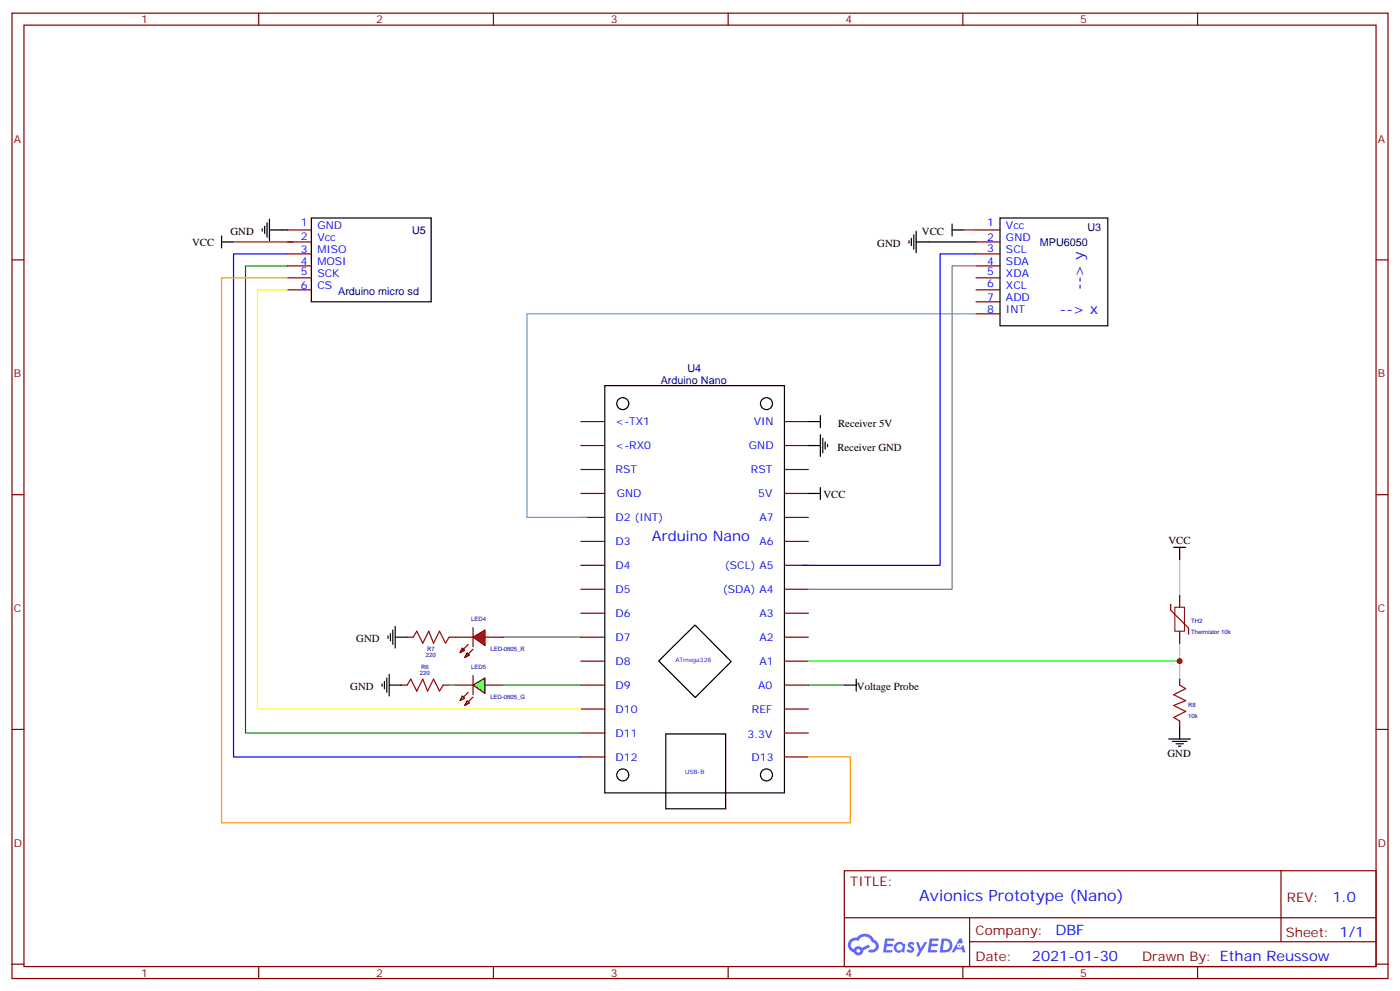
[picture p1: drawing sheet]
<svg xmlns="http://www.w3.org/2000/svg" width="412mm" height="292mm" viewBox="0 0 412 292" stroke-linecap="round" stroke-linejoin="round" font-family="sans-serif">
<g fill="none" stroke="#870000" stroke-width=".35">
<path d="M3.5 3.9h405.4v284.3h-405.4zM7.1 7.4h398.2v277.3h-398.2zM76.2 3.9v3.5M145.3 3.9v3.5M214.5 3.9v3.5M283.6 3.9v3.5M352.8 3.9v3.5M3.5 76.6h3.6M405.3 76.6h3.6M3.5 145.7h3.6M405.3 145.7h3.6M3.5 214.8h3.6"/>
<path d="M405.3 214.8h3.6M248.7 256.5h156.6v28.2h-156.6zM377.3 256.5v20.9M248.7 270.3h156.5M285.6 277.4h119.6M285.6 270.3v14.1M3.5 284h3.6M76.2 284.7v3.5M145.3 284.7v3.5M214.5 284.7v3.5M283.6 284.7v3.5M352.8 284.7v3.5"/>
<path d="M405.3 284h3.6"/>
</g>
<g fill="#5487ff">
<path d="M267.7 277.6a1.22 1.22 0 0 1 1.7 .3l-.4 .6a.47 .47 0 0 0-.3-.4 .47 .47 0 0 0-.5 .2l.1 .2a1.14 1.14 0 0 1 .8 1.8 1.14 1.14 0 0 1-1.9-.1l-.2-.1 .5-.6 .7 .4a.29 .29 0 0 0 .3-.2 .29 .29 0 0 0-.2-.3 1.04 1.04 0 0 1-.6-1.8z"/>
<path d="M260.7 276.4h2.4l.3 .2-.2 .5h-1.8l-.1 .9h1.5l.3 .4-.3 .3h-1.6l-.2 1.1 1.7 .1 .2 .3-.2 .3-2.6 .1z"/>
<path d="M273.8 276.4h2.4l.3 .2-.1 .5h-1.8l-.2 .9h1.6l.3 .4-.4 .3h-1.6l-.1 1.1 1.7 .1 .2 .3-.2 .3h-2.6z"/>
<path d="M282.6 276.4h.7l.3 1.3-.6 .3a.69 .69 0 0 0-1 .2 .69 .69 0 0 0 .4 1 .69 .69 0 0 0 .9-.6l.5-.3 .6 2.2h-.8l-.2-.8h-1.8l-.5 .8h-.8z"/>
<path d="M269.8 277.5h.8l.6 1.8 1.1-1.8h.9l-2.6 4.2h-.8l.9-1.6z"/>
<path d="M277.4 276.4l-.6 4.2h1.3a2.11 2.11 0 0 0 2.5-2.2 2.11 2.11 0 0 0-2.5-2zM278.1 277.1a1.39 1.39 0 0 1 1.7 1.5 1.39 1.39 0 0 1-1.8 1.2h-.3z"/>
<path d="M263.7 278a1.54 1.54 0 0 0-.1 2.2 1.54 1.54 0 0 0 2.2 .1l.6 .3 .3-2.3-.2-.3h-.4a1.49 1.49 0 0 0-2.4 0zM264 279a.94 .94 0 0 1 1.8 0 .94 .94 0 0 1-1.8 0z"/>
<path d="M250.4 276.8a2.18 2.18 0 0 0 1.1 3.7 1.44 1.44 0 0 0 1.6 .9 1.44 1.44 0 0 0 1.2-1.5l2-1-.5-.7-1.9 1a1.47 1.47 0 0 0-2.4 .4 1.39 1.39 0 0 1-.7-1.9 1.39 1.39 0 0 1 2-.5 2.12 2.12 0 0 1 2.2-1.3 2.12 2.12 0 0 1 1.9 1.7 1.14 1.14 0 0 1 1.1 1.4 1.14 1.14 0 0 1-1.7 .7 .43 .43 0 0 0-.5 .4 .43 .43 0 0 0 .4 .5 1.98 1.98 0 0 0 2.5-1.3 1.98 1.98 0 0 0-1.2-2.5 3.1 3.1 0 0 0-5.3-.7l-.9 .1zM252.3 280.1a.55 .55 0 0 1 1.1 0 .55 .55 0 0 1-1.1 0z"/>
<circle cx="282.6" cy="278.5" r=".26"/>
</g>
<g fill="none" stroke="#000" stroke-width=".35">
<path d="M267.8 70.9v.7M268.5 70.2v2.1M269.2 69.1v4.3M269.9 71.3h17.6M269.9 68.1v6.3M280.5 67.7h3.5M280.5 66v3.5M294.6 64.2h31.7v31.8h-31.7zM178.2 113.6h52.9v119.9h-52.9zM238.1 124.2h3.6M238.1 131.2h3.6M241.7 122.4v3.5"/>
<path d="M241.7 128.1v6.3M242.4 129.1v4.3M243.1 130.2v2.1M243.8 130.9v.7M238.1 145.3h3.6M241.7 143.6v3.5M345.7 161.2h3.5M347.5 161.2v3.5M113.9 199.7v4.2M114.3 187.3v.7M114.7 198.6v6.4M115 186.6v2.1"/>
<path d="M115.7 185.6v4.2M116.4 187.7h3.5M116.4 184.5v6.4M204.7 184.1l-10.7 10.6 10.8 10.7 10.6-10.5-10.5-10.6h-.3M112.5 201.4v.7M113.2 200.7v2.1M114.7 201.8h3.5M196.1 216.2h17.7v22h-17.7zM248.7 201.8h3.5M252.2 200v3.6M344.3 217.7h6.4M345.4 218.4h4.2"/>
<path d="M346.4 219.1h2.1M347.1 219.8h.7M347.5 214.1v3.6"/>
<circle cx="183.4" cy="118.9" r="1.76"/>
<circle cx="225.8" cy="118.9" r="1.76"/>
<circle cx="183.4" cy="228.2" r="1.76"/>
<circle cx="225.8" cy="228.2" r="1.76"/>
</g>
<g fill="none" stroke="#870000" stroke-width=".35">
<path d="M287.5 67.7h7.1M287.5 71.3h7.1M287.5 74.8h7.1M287.5 78.3h7.1M287.5 81.8h7.1M287.5 85.4h7.1M287.5 88.9h7.1M287.5 92.4h7.1M171.1 124.2h7.1M171.1 131.2h7.1M171.1 138.3h7.1M231.1 124.2h7"/>
<path d="M231.1 131.2h7M231.1 138.3h7M171.1 145.3h7.1M171.1 152.4h7.1M171.1 159.5h7.1M231.1 145.3h7M231.1 152.4h7M231.1 159.5h7M171.1 166.5h7.1M171.1 173.6h7.1M231.1 166.5h7M231.1 173.6h7"/>
<path d="M119.9 187.7h1.8M132.3 187.7h1.8M171.1 180.6h7.1M171.1 187.7h7.1M171.1 194.7h7.1M231.1 180.6h7M231.1 187.7h7M231.1 194.7h7M118.2 201.8h1.7M130.5 201.8h1.8M134.1 201.8h5.2M142.9 201.8h5.3"/>
<path d="M171.1 201.8h7.1M171.1 208.8h7.1M171.1 215.9h7.1M231.1 201.8h7M231.1 208.8h7M231.1 215.9h7M347.5 200v1.8M347.5 212.4v1.7M171.1 223h7.1M231.1 223h7"/>
</g>
<path d="M148.2 187.7h22.9M238.1 201.8h10.6" fill="none" stroke="#008700" stroke-width=".35"/>
<path d="M121.7 187.7l1.1-1.8 1.7 3.5 1.8-3.5 1.4 3.5 1.8-3.5 1.7 3.5 1.1-1.7M119.9 201.8l1.1-1.8 1.8 3.6 1.7-3.6 1.4 3.6 1.8-3.6 1.8 3.6 1-1.8M347.5 201.8l1.7 1-3.5 1.8 3.5 1.8-3.5 1.4 3.5 1.8-3.5 1.7 1.8 1.1" fill="none" stroke="#a10000" stroke-width=".35"/>
<path d="M287.5 92.4h-132.3v60h17.7" fill="none" stroke="#69c" stroke-width=".35"/>
<path d="M287.5 74.8h-10.6v91.7h-40.5" fill="none" stroke="#00f" stroke-width=".35"/>
<path d="M287.5 78.3h-7v95.3h-42.4" fill="none" stroke="#969" stroke-width=".35"/>
<path d="M284 67.7h3.5" fill="none" stroke="#f00" stroke-width=".35"/>
<path d="M347.5 164.7v10.6M238.1 194.7h109.4M347.5 189.4v10.6" fill="none" stroke="#0f0" stroke-width=".35"/>
<path d="M344.8 178v1.7l5.3 5.3v1.8M347.5 175.3v3.6M347.5 185.9v3.5" fill="none" stroke="#850000" stroke-width=".35"/>
<path d="M346.1 178.9h2.8v7h-2.8z" fill="none" stroke="#850000" stroke-width=".29"/>
<g fill="#0f0" stroke="#870000" stroke-width=".35">
<path d="M136.2 205l.7 .7-1.4 .7z"/>
<path d="M137.6 206.4l.7 .7-1.4 .7z"/>
</g>
<g fill="#870000" stroke="#870000" stroke-width=".35">
<path d="M137.9 203.9l-1.4 1.4z"/>
<path d="M139.3 205.3l-1.4 1.4z"/>
</g>
<path d="M139.3 199v5.6z" fill="#f00" stroke="#870000" stroke-width=".35"/>
<path d="M139.3 201.8l3.6-2.1v4.6z" fill="#0f0" stroke="#870000" stroke-width=".35"/>
<path d="M65.3 71.3h3.5M65.3 69.5v3.5M77.3 67.4v.7M78 66.7v2.1M78.7 65.6v4.3M79.4 67.7h5.3M79.4 64.6v6.3M91.7 64.2h35.3v24.7h-35.3z" fill="none" stroke="#000" stroke-width=".35"/>
<path d="M84.7 67.7h7M84.7 71.3h7M84.7 74.8h7M84.7 78.3h7M84.7 81.8h7M84.7 85.4h7" fill="none" stroke="#870000" stroke-width=".35"/>
<path d="M68.8 71.3h17.6" fill="none" stroke="#f00" stroke-width=".35"/>
<path d="M84.7 74.8h-15.9v148.2h102.3" fill="none" stroke="#00f" stroke-width=".35"/>
<path d="M84.7 78.3h-12.4v137.6h98.8" fill="none" stroke="#008700" stroke-width=".35"/>
<path d="M84.7 81.8h-19.4v160.6h185.2v-19.4h-12.4" fill="none" stroke="#f90" stroke-width=".35"/>
<path d="M84.7 85.4h-8.9v123.4h95.3" fill="none" stroke="#ff0" stroke-width=".35"/>
<g fill="#f00" stroke="#870000" stroke-width=".35">
<path d="M139.3 187.7l3.6-2.1v4.5z"/>
<path d="M139.3 184.9v5.6z"/>
</g>
<g fill="#870000" stroke="#870000" stroke-width=".35">
<path d="M139.3 191.2l-1.4 1.4z"/>
<path d="M137.9 189.8l-1.4 1.4z"/>
</g>
<g fill="#f00" stroke="#870000" stroke-width=".35">
<path d="M137.6 192.3l.7 .7-1.4 .7z"/>
<path d="M136.2 190.9l.7 .7-1.4 .7z"/>
</g>
<path d="M134.1 187.7h5.2M142.9 187.7h5.3" fill="none" stroke="#870000" stroke-width=".35"/>
<path d="M132.3 201.8h1.8M148.2 201.8h22.9" fill="none" stroke="#008700" stroke-width=".35"/>
<circle cx="347.5" cy="194.7" r=".88" fill="#c00"/>
<text font-size="4.6" fill="#00f" x="270.8" y="265.5">Avionics Prototype (Nano)</text>
<g font-size="4.2" fill="#00f">
<text x="319.3" y="85.4" transform="rotate(-90 319.3 85.4)">--&gt; y</text>
<text x="312.2" y="92.4">--&gt; x</text>
<text x="192" y="159.4">Arduino Nano</text>
<text x="392.5" y="265.7">1.0</text>
<text x="310.9" y="275.3">DBF</text>
<text x="304" y="283.1">2021-01-30</text>
</g>
<g font-size="3.9" fill="#800">
<text x="250.5" y="261.1">TITLE:</text>
<text x="379.1" y="265.7">REV:</text>
<text x="287.4" y="275.3">Company:</text>
<text x="378.7" y="275.9">Sheet: 1/1</text>
<text x="287.4" y="282.9">Date:</text>
<text x="336.4" y="283">Drawn By: Ethan Reussow</text>
</g>
<g font-size="3.2" fill="#800">
<text x="41.6" y="6.9">1</text>
<text x="110.8" y="6.9">2</text>
<text x="179.9" y="6.9">3</text>
<text x="249.1" y="6.9">4</text>
<text x="318.2" y="6.9">5</text>
<text x="4.1" y="42">A</text>
<text x="405.9" y="42">A</text>
<text x="4.1" y="111.1">B</text>
<text x="405.9" y="111.1">B</text>
<text x="4.1" y="180.3">C</text>
<text x="405.9" y="180.3">C</text>
<text x="4.1" y="249.4">D</text>
<text x="405.9" y="249.4">D</text>
<text x="41.6" y="287.7">1</text>
<text x="110.8" y="287.7">2</text>
<text x="179.9" y="287.7">3</text>
<text x="249.1" y="287.7">4</text>
<text x="318.2" y="287.7">5</text>
</g>
<g font-size="3.2">
<text x="67.9" y="69.1">GND</text>
<text x="271.6" y="69.1">VCC</text>
<text x="56.6" y="72.4">VCC</text>
<text x="258.4" y="72.7">GND</text>
<text x="246.9" y="125.7">Receiver 5V</text>
<text x="246.7" y="132.7">Receiver GND</text>
<text x="242.6" y="146.8">VCC</text>
<text x="344.2" y="160.3">VCC</text>
<text x="105" y="189.1">GND</text>
<text x="103.2" y="203.2">GND</text>
<text x="252.4" y="203.3">Voltage Probe</text>
<text x="343.9" y="222.9">GND</text>
</g>
<g font-size="3.2" fill="#00f">
<text x="88.6" y="66.7">1</text>
<text x="88.6" y="70.6">2</text>
<text x="93.5" y="67.4">GND</text>
<text x="93.5" y="70.9">Vcc</text>
<text x="290.8" y="66.7">1</text>
<text x="290.8" y="70.9">2</text>
<text x="296.3" y="67.4">Vcc</text>
<text x="296.3" y="70.9">GND</text>
<text x="88.6" y="74.4">3</text>
<text x="88.6" y="78">4</text>
<text x="93.5" y="74.4">MISO</text>
<text x="93.5" y="78">MOSI</text>
<text x="290.8" y="74.1">3</text>
<text x="290.8" y="78">4</text>
<text x="296.3" y="74.4">SCL</text>
<text x="296.3" y="78">SDA</text>
<text x="88.6" y="81.1">5</text>
<text x="93.5" y="81.5">SCK</text>
<text x="290.8" y="81.1">5</text>
<text x="296.3" y="81.5">XDA</text>
<text x="88.6" y="85">6</text>
<text x="93.5" y="85">CS</text>
<text x="290.8" y="84.7">6</text>
<text x="290.8" y="88.5">7</text>
<text x="296.3" y="85">XCL</text>
<text x="296.3" y="88.5">ADD</text>
<text x="290.8" y="92.1">8</text>
<text x="296.3" y="92.1">INT</text>
<text x="181.3" y="125.2">&lt;-TX1</text>
<text x="222" y="125.2">VIN</text>
<text x="181.3" y="132.3">&lt;-RX0</text>
<text x="220.6" y="132.3">GND</text>
<text x="181.3" y="139.3">RST</text>
<text x="221.2" y="139.3">RST</text>
<text x="181.7" y="146.4">GND</text>
<text x="223.4" y="146.4">5V</text>
<text x="181.3" y="153.5">D2 (INT)</text>
<text x="223.7" y="153.5">A7</text>
<text x="181.3" y="160.5">D3</text>
<text x="223.7" y="160.5">A6</text>
<text x="181.3" y="167.6">D4</text>
<text x="213.6" y="167.6">(SCL) A5</text>
<text x="181.3" y="174.6">D5</text>
<text x="212.9" y="174.6">(SDA) A4</text>
<text x="181.3" y="181.7">D6</text>
<text x="223.7" y="181.7">A3</text>
<text x="181.3" y="188.7">D7</text>
<text x="223.7" y="188.7">A2</text>
<text x="181.3" y="195.8">D8</text>
<text x="223.7" y="195.8">A1</text>
<text x="181.3" y="202.8">D9</text>
<text x="223.4" y="202.8">A0</text>
<text x="181.3" y="209.9">D10</text>
<text x="221.5" y="209.9">REF</text>
<text x="181.3" y="217">D11</text>
<text x="220.2" y="217.3">3.3V</text>
<text x="181.3" y="224">D12</text>
<text x="221.4" y="224">D13</text>
</g>
<g font-size="3.2" fill="#000080">
<text x="121.4" y="68.9">U5</text>
<text x="320.3" y="68.2">U3</text>
<text x="306.3" y="72.4">MPU6050</text>
<text x="99.6" y="86.9">Arduino micro sd</text>
<text x="194.6" y="113">Arduino Nano</text>
<text x="202.5" y="109.5">U4</text>
</g>
<g font-size="1.8" fill="#000080">
<text x="138.8" y="183">LED4</text>
<text x="350.8" y="183.5">TH2</text>
<text x="125.8" y="191.8">R7</text>
<text x="144.4" y="191.8">LED-0805_R</text>
<text x="350.8" y="186.7">Thermistor 10k</text>
<text x="124" y="197.1">R6</text>
<text x="125.4" y="193.6">220</text>
<text x="138.8" y="197.1">LED5</text>
<text x="123.7" y="198.9">220</text>
<text x="144.4" y="205.9">LED-0805_G</text>
<text x="350" y="208.2">R8</text>
<text x="350" y="211.4">10k</text>
</g>
<g font-size="1.8" fill="#00f">
<text x="199" y="195.1">ATmega328</text>
<text x="201.8" y="227.9">USB-B</text>
</g>
</svg>
